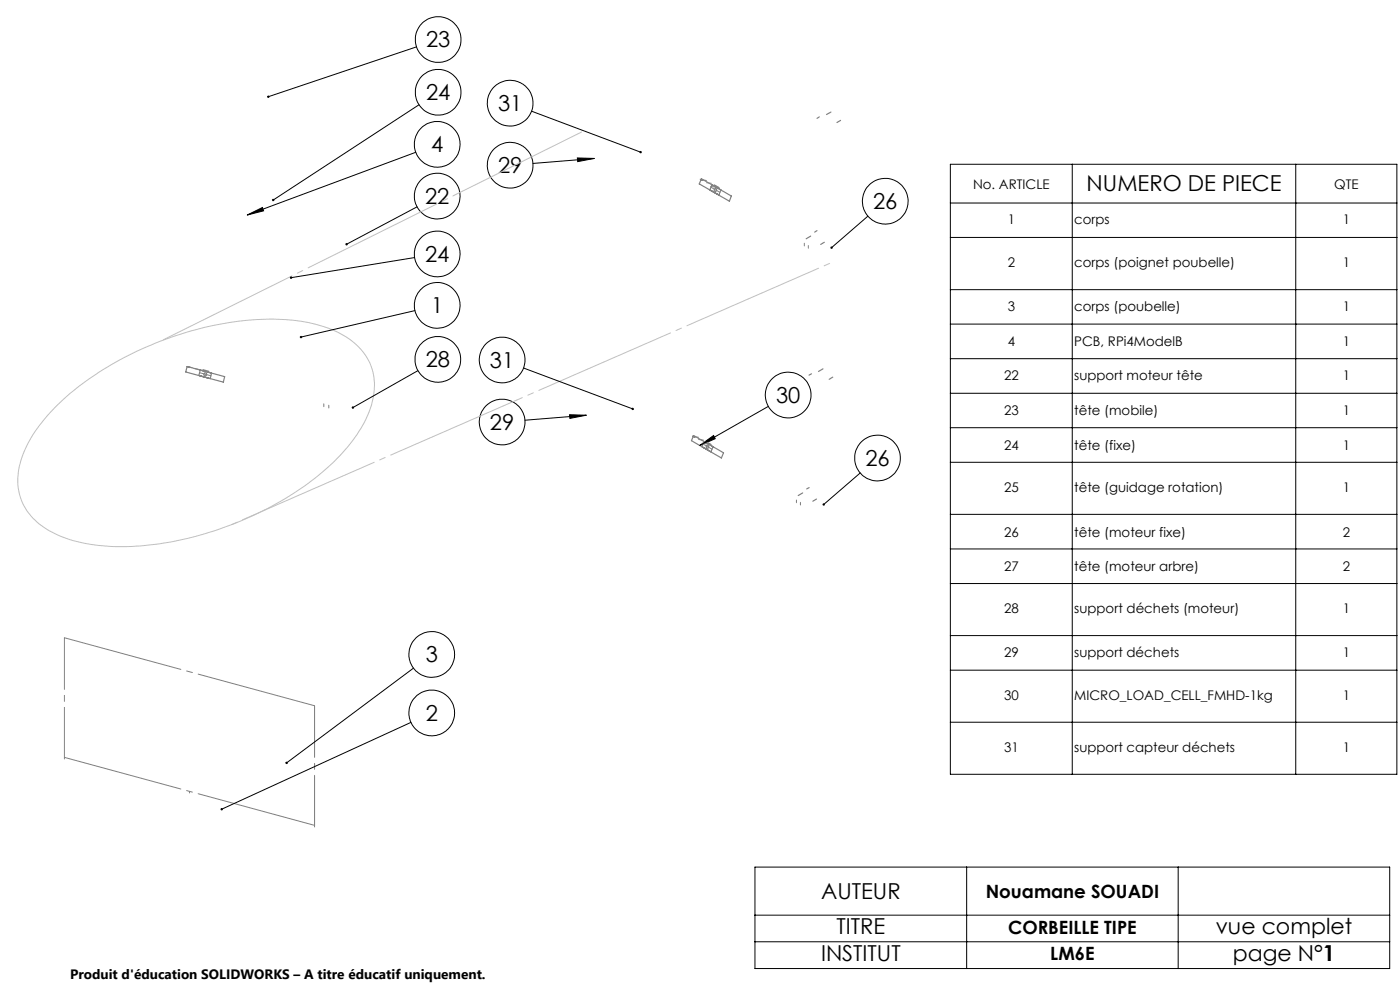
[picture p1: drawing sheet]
<svg xmlns="http://www.w3.org/2000/svg" width="297mm" height="210mm" viewBox="0 0 297 210" stroke-linecap="round" stroke-linejoin="round" font-family="sans-serif">
<path d="M12.2 85.9a69.4 69.4 0 0 1 34.4-17.1 45.8 45.8 0 0 1 21.8 .4 15.2 15.2 0 0 1 10.2 8.2 14.9 14.9 0 0 1-1.7 12.9 43.9 43.9 0 0 1-15.6 15 70.3 70.3 0 0 1-36.9 10.6 28.9 28.9 0 0 1-15.1-4 12 12 0 0 1-4.7-14.8 29.1 29.1 0 0 1 7.6-11.2z" fill="none" stroke="#c0c0c0" stroke-width=".21"/>
<g fill="none" stroke="#808080" stroke-width=".25">
<path d="M148.6 38.1l.4 .2zM148.8 37.9l6.4 3.7-.5 1.1-6.4-3.7zM151 39.2l1.9 1.1-.4 1.1-1.9-1.1zM151.5 39.2l1 .6M173.8 24.8l-.5 .3M176.3 23.8l-1 .5M178.3 25.5l-.7 .5M150.7 40.4l1.4 .8M172 50.1l-1 .6M173.3 48.9l-.5 .3M174.9 51.4l-.8 .4M39.7 77.7l8 2.2-.3 1.2-8-2.2z"/>
<path d="M39.8 77.8l.5 .2zM42.5 78.5l2.4 .7-.3 1.1-2.4-.7zM43 78.4l1.3 .4M172.2 79.3l-.6 .3M174.6 78.2l-1 .6M146.9 92.5l.5 .2zM147.1 92.4l6.4 3.7-.5 1-6.3-3.6zM149.1 94.9l1.4 .7M149.4 93.7l1.9 1-.5 1.1-1.9-1.1zM149.8 93.7l1 .6M176.7 80l-.8 .5M170.3 104.6l-1 .5"/>
<path d="M171.7 103.4l-.6 .3M173.2 105.9l-.8 .4"/>
<circle cx="151.8" cy="40.3" r=".31"/>
<circle cx="43.5" cy="79.4" r=".31"/>
<circle cx="150.1" cy="94.8" r=".31"/>
</g>
<g fill="none" stroke="#000" stroke-width=".21">
<path d="M88.4 9.9l-31.5 10.6M88.2 32.3l-35.7 13.3M88.9 22.2l-30.9 20.2M112.8 23.6l23.1 8.7M122.5 33.5l3.6 .1-3.5 .7zM126.1 33.6l-13 1.1M201.6 34.8h94.7v129.4h-94.7zM227.5 34.8v129.4M274.9 34.8v129.4M52.5 45.6l3.2-1.6 .2 .7zM87.9 54.6l-26.2 4.3M88.5 43.9l-15 7.9"/>
<path d="M184.1 45.9l-7.7 6.6M201.6 43.1h94.7M201.6 50.4h94.7M88 65.9l-24.1 5.6M88.7 78.6l-13.8 7.9M111.1 78.1l23.1 8.6M201.6 61.4h94.7M201.6 68.7h94.7M201.6 76.1h94.7M120.8 88l3.6 .1-3.5 .7zM124.4 88.1l-13 1M148.4 94.5l3-2.1 .3 .7z"/>
<path d="M163 86.2l-14.6 8.3M201.6 83.4h94.7M201.6 90.7h94.7M201.6 98.1h94.7M182.5 100.3l-7.8 6.7M201.6 109.1h94.7M201.6 116.4h94.7M201.6 123.8h94.7M201.6 134.8h94.7M87.2 153.2l-40.2 18.5M87.7 141.7l-26.9 20.1M201.6 142.2h94.7"/>
<path d="M201.6 153.2h94.7M160.2 183.9h134.6v21.5h-134.6zM160.2 194.1h134.6M160.2 199.8h134.6M205.1 183.9v21.5M249.9 183.9v21.5"/>
<circle cx="92.9" cy="8.4" r="4.8"/>
<circle cx="92.9" cy="19.6" r="4.8"/>
<circle cx="92.7" cy="30.6" r="4.9"/>
<circle cx="108.2" cy="35.1" r="4.8"/>
<circle cx="108.2" cy="21.9" r="4.8"/>
<circle cx="92.7" cy="41.6" r="4.9"/>
<circle cx="92.7" cy="53.9" r="4.9"/>
<circle cx="187.8" cy="42.7" r="4.8"/>
<circle cx="92.7" cy="64.8" r="4.9"/>
<circle cx="92.9" cy="76.2" r="4.9"/>
<circle cx="106.5" cy="76.4" r="4.8"/>
<circle cx="106.5" cy="89.5" r="4.8"/>
<circle cx="167.2" cy="83.8" r="4.8"/>
<circle cx="186.1" cy="97.1" r="4.8"/>
<circle cx="91.6" cy="138.8" r="4.8"/>
<circle cx="91.6" cy="151.2" r="4.8"/>
</g>
<path d="M34.1 72.3l89.8-44.5" fill="none" stroke="#c0c0c0" stroke-width=".21" stroke-dasharray="30.5 1.3 1.3 1.3" stroke-dashoffset="-.6"/>
<path d="M49.1 111.3l126.9-55.4" fill="none" stroke="#c0c0c0" stroke-width=".21" stroke-dasharray="30.5 1.3 1.3 1.3" stroke-dashoffset="-2.6"/>
<path d="M13.7 135.3v25.7M66.7 149.7v25.7" fill="none" stroke="#808080" stroke-width=".21" stroke-dasharray="30.5 1.3 1.3 1.3" stroke-dashoffset="19.5"/>
<path d="M13.7 135.3l53 14.4M13.7 160.7l53 14.4" fill="none" stroke="#808080" stroke-width=".21" stroke-dasharray="30.5 1.3 1.3 1.3" stroke-dashoffset="4.9"/>
<g fill="none" stroke="#808080" stroke-width=".21" stroke-dasharray="30.5 1.3 1.3 1.3">
<path d="M148.8 38.1l1.1 .2M149.9 38.8l1 .1M152.4 39.8l-1.6-.2M152.7 40.8l-1.9-1.1M170.6 52.2v-.6M171.5 52.7v-.6M40.1 77.9l.6 .1M41.4 78.2l.7 .1M44 78.9l-1.1-.2M44.7 79.7l-2.3-.6M68.7 86.3v-.6M69.8 86.5v-.6"/>
<path d="M147.2 92.6l1 .2M148.2 93.2l1 .2M150.7 94.3l-1.6-.3M151.1 95.3l-1.9-1.1M169 106.6v-.5M169.8 107.1v-.5M40.2 168.2v-.3"/>
</g>
<g fill="#000">
<path d="M56.7 20.4v.2l.2-.1-.2 .1a.25 .25 0 0 0 .4 .1 .25 .25 0 0 0 0-.4 .25 .25 0 0 0-.4 .1zM57.8 42.2l-.1 .4 .3-.2-.3 .2a.26 .26 0 0 0 .4 0 .26 .26 0 0 0 .1-.4 .26 .26 0 0 0-.4 0zM73.3 51.7v.2l.2-.1-.2 .1a.25 .25 0 0 0 .4 .1 .25 .25 0 0 0 0-.4 .25 .25 0 0 0-.4 .1zM52.5 45.6l3.2-1.6 .2 .7zM63.6 71.4v.2l.3-.1-.3 .1a.26 .26 0 0 0 .4 .1 .26 .26 0 0 0 .1-.4 .26 .26 0 0 0-.5 .1zM61.6 58.7l-.1 .2h.2h-.2a.26 .26 0 0 0 .3 .3 .26 .26 0 0 0 .2-.4 .26 .26 0 0 0-.4-.1zM74.7 86.2l-.1 .3h.3l-.3 .1a.26 .26 0 0 0 .4 0 .26 .26 0 0 0 .1-.3 .26 .26 0 0 0-.4-.1zM60.6 161.6v.4l.2-.2-.2 .2a.27 .27 0 0 0 .4 0 .27 .27 0 0 0 0-.4 .27 .27 0 0 0-.4 0zM46.9 171.4l-.1 .4 .2-.1-.2 .1a.26 .26 0 0 0 .4 .1 .26 .26 0 0 0 .1-.4 .26 .26 0 0 0-.4-.1z"/>
<path d="M135.7 32.1a.26 .26 0 0 0 0 .4 .26 .26 0 0 0 .4-.1l-.2-.1 .2 .1-.1-.3zM122.5 33.5l3.6 .1-3.5 .7zM176.2 52.4v.3l.2-.2-.2 .2a.26 .26 0 0 0 .4 0 .26 .26 0 0 0 0-.4 .26 .26 0 0 0-.4 .1zM134.1 86.5l-.1 .4h.4l-.2-.2 .3 .1-.1-.2zM120.8 88l3.6 .1-3.5 .7zM174.6 106.8l-.1 .3 .2-.1-.1 .2a.24 .24 0 0 0 .3 0 .24 .24 0 0 0 0-.3 .24 .24 0 0 0-.3-.1zM148.4 94.5l3-2.1 .3 .7z"/>
</g>
<g font-size="4.7">
<text x="90.4" y="10.1">23</text>
<text x="90.4" y="21.2">24</text>
<text x="105.7" y="23.6">31</text>
<text x="91.5" y="32.3">4</text>
<text x="105.7" y="36.7">29</text>
<text x="230.5" y="40.4">NUMERO DE PIECE</text>
<text x="90.2" y="43.3">22</text>
<text x="185.2" y="44.3">26</text>
<text x="90.2" y="55.5">24</text>
<text x="91.5" y="66.4">1</text>
<text x="90.3" y="77.9">28</text>
<text x="103.9" y="78">31</text>
<text x="164.6" y="85.5">30</text>
<text x="103.9" y="91.2">29</text>
<text x="183.6" y="98.8">26</text>
<text x="90.3" y="140.5">3</text>
<text x="90.3" y="152.9">2</text>
<text x="174.2" y="190.7">AUTEUR</text>
<text x="174.2" y="203.8">INSTITUT</text>
<text x="177.4" y="198.2">TITRE</text>
<text x="257.9" y="198.2">vue complet</text>
<text x="261.5" y="203.8">page N°1</text>
</g>
<g font-size="3.9">
<text x="209.1" y="190.5">Nouamane SOUADI</text>
<text x="213.9" y="198">CORBEILLE TIPE</text>
<text x="222.8" y="203.7">LM6E</text>
</g>
<text font-size="2.9" x="14.9" y="207.6">Produit d'éducation SOLIDWORKS – A titre éducatif uniquement.</text>
<g font-size="2.8">
<text x="206.4" y="40">No. ARTICLE</text>
<text x="283" y="40">QTE</text>
<text x="213.8" y="47.5">1</text>
<text x="227.9" y="47.5">corps</text>
<text x="284.8" y="47.5">1</text>
<text x="213.8" y="56.7">2</text>
<text x="227.9" y="56.7">corps (poignet poubelle)</text>
<text x="284.8" y="56.7">1</text>
<text x="213.8" y="65.9">3</text>
<text x="227.9" y="65.9">corps (poubelle)</text>
<text x="284.8" y="65.9">1</text>
<text x="213.8" y="73.5">4</text>
<text x="227.9" y="73.5">PCB, RPi4ModelB</text>
<text x="284.8" y="73.5">1</text>
<text x="213" y="80.5">22</text>
<text x="227.9" y="80.5">support moteur tête</text>
<text x="284.8" y="80.5">1</text>
<text x="213" y="88.1">23</text>
<text x="227.9" y="88.1">tête (mobile)</text>
<text x="284.8" y="88.1">1</text>
<text x="213" y="95.4">24</text>
<text x="227.9" y="95.4">tête (fixe)</text>
<text x="284.8" y="95.4">1</text>
<text x="213" y="104.4">25</text>
<text x="227.9" y="104.4">tête (guidage rotation)</text>
<text x="284.8" y="104.4">1</text>
<text x="213" y="113.8">26</text>
<text x="227.9" y="113.8">tête (moteur fixe)</text>
<text x="284.8" y="113.8">2</text>
<text x="213" y="121.1">27</text>
<text x="227.9" y="121.1">tête (moteur arbre)</text>
<text x="284.8" y="121.1">2</text>
<text x="213" y="130.1">28</text>
<text x="227.9" y="130.1">support déchets (moteur)</text>
<text x="284.8" y="130.1">1</text>
<text x="213" y="139.3">29</text>
<text x="227.9" y="139.3">support déchets</text>
<text x="284.8" y="139.3">1</text>
<text x="213" y="148.5">30</text>
<text x="227.9" y="148.5">MICRO_LOAD_CELL_FMHD-1kg</text>
<text x="284.8" y="148.5">1</text>
<text x="213" y="159.5">31</text>
<text x="227.9" y="159.5">support capteur déchets</text>
<text x="284.8" y="159.5">1</text>
</g>
</svg>
